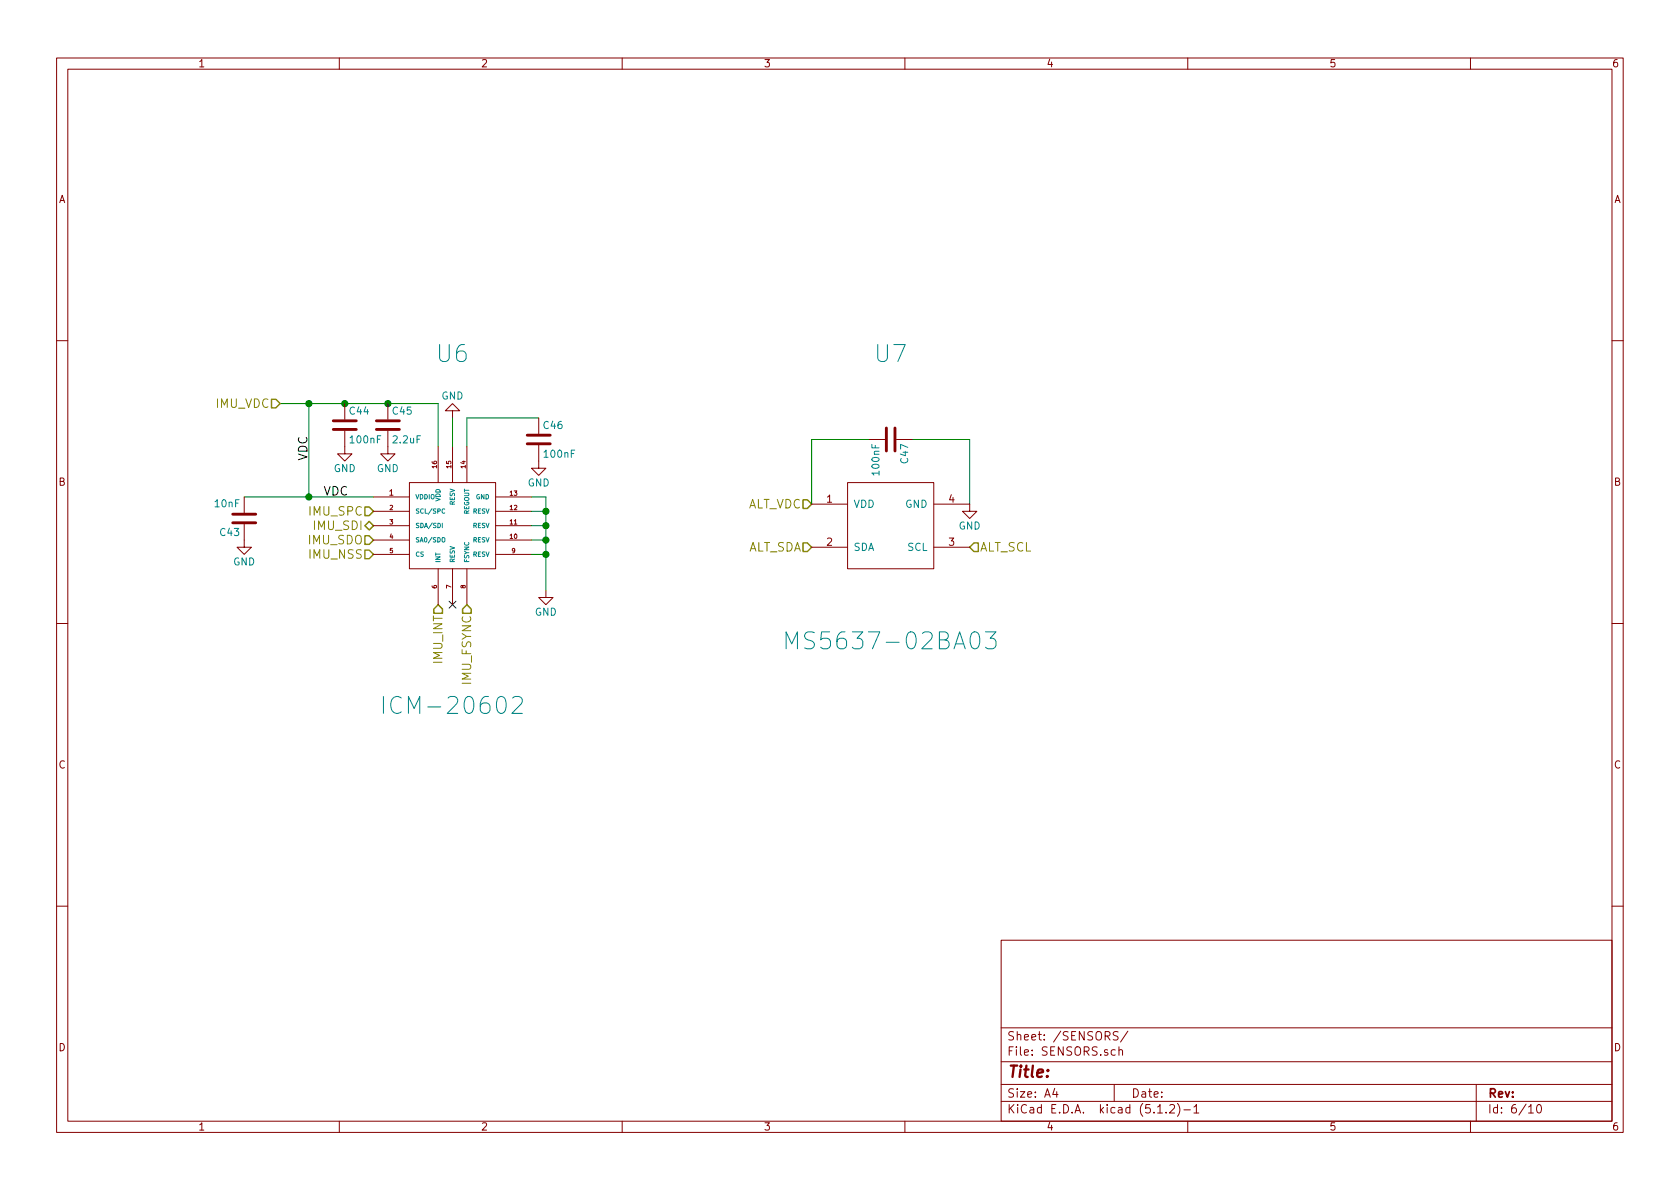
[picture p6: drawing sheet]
EESchema Schematic File Version 4
LIBS:ZP-Breakout-cache
EELAYER 29 0
EELAYER END
$Descr A4 11693 8268
encoding utf-8
Sheet 6 10
Title ""
Date ""
Rev ""
Comp ""
Comment1 ""
Comment2 ""
Comment3 ""
Comment4 ""
$EndDescr
Wire Wire Line
	1950 2800 2150 2800
$Comp
L power:GND #PWR031
U 1 1
P 1700 3750
F 0 "#PWR031" H 1700 3500 50  0001 C CNN
F 1 "GND" H 1700 3600 50  0000 C CNN
F 2 "" H 1700 3750 50  0001 C CNN
F 3 "" H 1700 3750 50  0001 C CNN
	1    1700 3750
	1    0    0    -1  
$EndComp
$Comp
L power:GND #PWR032
U 1 1
P 2400 3100
F 0 "#PWR032" H 2400 2850 50  0001 C CNN
F 1 "GND" H 2400 2950 50  0000 C CNN
F 2 "" H 2400 3100 50  0001 C CNN
F 3 "" H 2400 3100 50  0001 C CNN
	1    2400 3100
	1    0    0    -1  
$EndComp
$Comp
L power:GND #PWR033
U 1 1
P 2700 3100
F 0 "#PWR033" H 2700 2850 50  0001 C CNN
F 1 "GND" H 2700 2950 50  0000 C CNN
F 2 "" H 2700 3100 50  0001 C CNN
F 3 "" H 2700 3100 50  0001 C CNN
	1    2700 3100
	1    0    0    -1  
$EndComp
$Comp
L power:GND #PWR035
U 1 1
P 3750 3200
F 0 "#PWR035" H 3750 2950 50  0001 C CNN
F 1 "GND" H 3750 3050 50  0000 C CNN
F 2 "" H 3750 3200 50  0001 C CNN
F 3 "" H 3750 3200 50  0001 C CNN
	1    3750 3200
	1    0    0    -1  
$EndComp
$Comp
L power:GND #PWR036
U 1 1
P 3800 4100
F 0 "#PWR036" H 3800 3850 50  0001 C CNN
F 1 "GND" H 3800 3950 50  0000 C CNN
F 2 "" H 3800 4100 50  0001 C CNN
F 3 "" H 3800 4100 50  0001 C CNN
	1    3800 4100
	1    0    0    -1  
$EndComp
Text HLabel 1950 2800 0    60   Input ~ 0
IMU_VDC
Text HLabel 2600 3550 0    60   Input ~ 0
IMU_SPC
Text HLabel 2600 3650 0    60   BiDi ~ 0
IMU_SDI
Text HLabel 2600 3750 0    60   Input ~ 0
IMU_SDO
Connection ~ 2150 3450
Connection ~ 2150 2800
Text Label 2150 3200 1    60   ~ 0
VDC
Text Label 2250 3450 0    60   ~ 0
VDC
Wire Wire Line
	1700 3450 2150 3450
Wire Wire Line
	2150 2800 2150 3450
NoConn ~ 3150 4200
Text HLabel 2600 3850 0    60   Input ~ 0
IMU_NSS
Text HLabel 5650 3500 0    60   Input ~ 0
ALT_VDC
Text HLabel 5650 3800 0    60   Input ~ 0
ALT_SDA
$Comp
L power:GND #PWR037
U 1 1
P 6750 3500
F 0 "#PWR037" H 6750 3250 50  0001 C CNN
F 1 "GND" H 6750 3350 50  0000 C CNN
F 2 "" H 6750 3500 50  0001 C CNN
F 3 "" H 6750 3500 50  0001 C CNN
	1    6750 3500
	1    0    0    -1  
$EndComp
Text HLabel 6750 3800 2    60   Input ~ 0
ALT_SCL
Text HLabel 3050 4200 3    60   Input ~ 0
IMU_INT
Connection ~ 2400 2800
Wire Wire Line
	2150 3450 2150 3455
Wire Wire Line
	2150 2800 2400 2800
Wire Wire Line
	2400 2800 2700 2800
$Comp
L power:GND #PWR034
U 1 1
P 3150 2900
F 0 "#PWR034" H 3150 2650 50  0001 C CNN
F 1 "GND" H 3150 2750 50  0000 C CNN
F 2 "" H 3150 2900 50  0001 C CNN
F 3 "" H 3150 2900 50  0001 C CNN
	1    3150 2900
	-1   0    0    1   
$EndComp
Wire Wire Line
	5650 3500 5650 3050
Wire Wire Line
	5650 3050 6050 3050
Wire Wire Line
	6350 3050 6750 3050
Wire Wire Line
	6750 3050 6750 3500
Wire Wire Line
	3800 3450 3800 3550
Connection ~ 3800 3850
Wire Wire Line
	3800 3850 3800 4100
Connection ~ 3800 3750
Wire Wire Line
	3800 3750 3800 3850
Connection ~ 3800 3650
Wire Wire Line
	3800 3650 3800 3750
Connection ~ 3800 3550
Wire Wire Line
	3800 3550 3800 3650
Wire Wire Line
	3250 3100 3250 2900
Wire Wire Line
	3250 2900 3750 2900
Wire Wire Line
	3050 3100 3050 2800
Wire Wire Line
	2700 2800 3050 2800
Connection ~ 2700 2800
$Comp
L WARG:MS5637-02BA03 U7
U 1 1
P 6200 3650
AR Path="/5B0F962E" Ref="U7"  Part="1" 
AR Path="/5B0F2007/5B0F962E" Ref="U7"  Part="1" 
F 0 "U7" H 6200 4850 118 0000 C CNN
F 1 "MS5637-02BA03" H 6200 2850 118 0000 C CNN
F 2 "WARG-kicad:MS5637-02BA03" H 6200 4640 60  0001 C CNN
F 3 "https://www.versasense.com/files/datasheets/TE_MS563702BA03-50.pdf" H 6218 3462 60  0001 C CNN
F 4 "SENS-002" H 6200 3650 60  0001 C CNN "part_num"
	1    6200 3650
	1    0    0    -1  
$EndComp
$Comp
L Device:C C47
U 1 1
P 6200 3050
F 0 "C47" H 6225 3150 50  0000 L CNN
F 1 "100nF" H 6225 2950 50  0000 L CNN
F 2 "Capacitor_SMD:C_0603_1608Metric_Pad0.84x1.00mm_HandSolder" H 6238 2900 50  0001 C CNN
F 3 "https://search.murata.co.jp/Ceramy/image/img/A01X/G101/ENG/GRM188R71E104KA01-01.pdf" H 6200 3050 50  0001 C CNN
F 4 "CAPP-005" H 6200 3050 60  0001 C CNN "part_num"
	1    6200 3050
	0    1    1    0   
$EndComp
$Comp
L Device:C C46
U 1 1
P 3750 3050
F 0 "C46" H 3775 3150 50  0000 L CNN
F 1 "100nF" H 3775 2950 50  0000 L CNN
F 2 "Capacitor_SMD:C_0603_1608Metric_Pad0.84x1.00mm_HandSolder" H 3788 2900 50  0001 C CNN
F 3 "https://search.murata.co.jp/Ceramy/image/img/A01X/G101/ENG/GRM188R71E104KA01-01.pdf" H 3750 3050 50  0001 C CNN
F 4 "CAPP-005" H 3750 3050 60  0001 C CNN "part_num"
	1    3750 3050
	1    0    0    -1  
$EndComp
$Comp
L Device:C C45
U 1 1
P 2700 2950
F 0 "C45" H 2725 3050 50  0000 L CNN
F 1 "2.2uF" H 2725 2850 50  0000 L CNN
F 2 "Capacitor_SMD:C_0603_1608Metric_Pad0.84x1.00mm_HandSolder" H 2738 2800 50  0001 C CNN
F 3 "https://ds.yuden.co.jp/TYCOMPAS/ut/specSheet?pn=TMK107ABJ225KA-T++" H 2700 2950 50  0001 C CNN
F 4 "CAPP-007" H 2700 2950 60  0001 C CNN "part_num"
	1    2700 2950
	1    0    0    -1  
$EndComp
$Comp
L Device:C C44
U 1 1
P 2400 2950
F 0 "C44" H 2425 3050 50  0000 L CNN
F 1 "100nF" H 2425 2850 50  0000 L CNN
F 2 "Capacitor_SMD:C_0603_1608Metric_Pad0.84x1.00mm_HandSolder" H 2438 2800 50  0001 C CNN
F 3 "https://search.murata.co.jp/Ceramy/image/img/A01X/G101/ENG/GRM188R71E104KA01-01.pdf" H 2400 2950 50  0001 C CNN
F 4 "CAPP-005" H 2400 2950 60  0001 C CNN "part_num"
	1    2400 2950
	1    0    0    -1  
$EndComp
$Comp
L Device:C C43
U 1 1
P 1700 3600
F 0 "C43" H 1725 3700 50  0000 L CNN
F 1 "10nF" H 1725 3500 50  0000 L CNN
F 2 "Capacitor_SMD:C_0603_1608Metric_Pad0.84x1.00mm_HandSolder" H 2040 3600 50  0001 C CNN
F 3 "https://search.murata.co.jp/Ceramy/image/img/A01X/G101/ENG/GRM188R71H103KA01-01.pdf" H 1700 3600 50  0001 C CNN
F 4 "CAPP-010" H 1700 3600 60  0001 C CNN "part_num"
	1    1700 3600
	-1   0    0    1   
$EndComp
$Comp
L WARG:ICM-20602 U?
U 1 1
P 3150 3650
AR Path="/5B0F92D3" Ref="U?"  Part="1" 
AR Path="/5B0F2007/5B0F92D3" Ref="U6"  Part="1" 
F 0 "U6" H 3150 4850 118 0000 C CNN
F 1 "ICM-20602" H 3150 2400 118 0000 C CNN
F 2 "WARG-kicad:ICM-20602" H 3125 4664 60  0001 C CNN
F 3 "https://www.invensense.com/wp-content/uploads/2016/10/DS-000176-ICM-20602-v1.0.pdf" H 3125 4664 60  0001 C CNN
F 4 "SENS-001" H 3150 3650 60  0001 C CNN "part_num"
	1    3150 3650
	1    0    0    -1  
$EndComp
Text HLabel 3250 4200 3    60   Input ~ 0
IMU_FSYNC
Wire Wire Line
	3700 3450 3800 3450
Wire Wire Line
	3700 3850 3800 3850
Wire Wire Line
	3700 3750 3800 3750
Wire Wire Line
	3700 3650 3800 3650
Wire Wire Line
	3700 3550 3800 3550
Wire Wire Line
	3150 2900 3150 3100
Wire Wire Line
	2150 3450 2600 3450
$EndSCHEMATC
